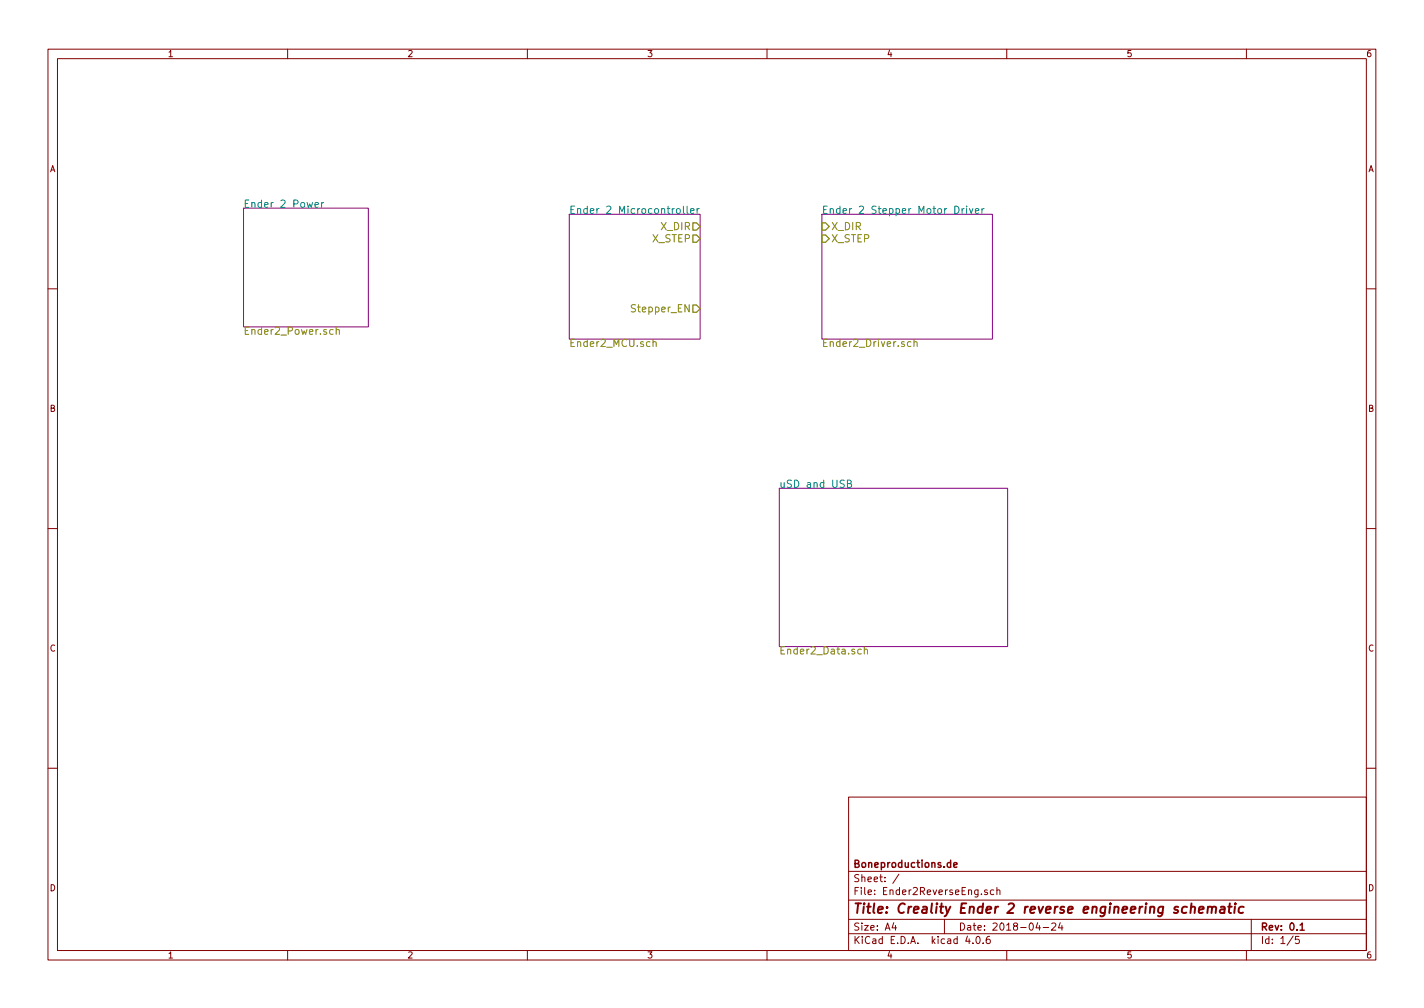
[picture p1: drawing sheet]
<svg xmlns="http://www.w3.org/2000/svg" width="297mm" height="210mm" viewBox="0 0 297 210" stroke-linecap="round" stroke-linejoin="round" font-family="sans-serif">
<g fill="none" stroke="#840000" stroke-width=".21">
<path d="M10 10.3h277v189.9h-277zM12 12.2h273v186.1h-273zM60 10.3v1.9M110 10.3v1.9M160 10.3v1.9M210 10.3v1.9M260 10.3v1.9M10 60.2h2M285 60.2h2M10 110.3h2M285 110.3h2M10 160.2h2"/>
<path d="M177 166.3h108v32h-108zM285 160.2h2M60 198.3v1.9M110 198.3v1.9M160 198.3v1.9M177 194.8h108M177 191.8h108M177 187.8h108M177 181.8h108M186.4 192.5l-.3 1h.9M186.8 193v1M187.5 182.3l-1.3 2"/>
<path d="M197 191.8v3M201.8 195.2l-.4 1.1h1M202.9 196.7v.1M203.8 195.4l.1-.1a.8 .8 0 0 1 .6 .8 .8 .8 0 0 1-.6 .7 .97 .97 0 0 1-.1-1.4zM205.1 196.7v.1M205.9 185.7l-.3-.1-.2 .2v.2l.5 .2v.3h-.5M206.4 195.3l-.4 .1a1.11 1.11 0 0 0-.1 1.3l.4 .1 .2-.1 .1-.5-.3-.3-.4 .1-.2 .2M207.3 185.7l-.4-.1-.3 .3 .1 .6 .2 .1 .4-.1M207.9 185.7l.3-.1 .3 .1 .1 .9M207.9 185.1v1.5M210 198.3v1.9M216.5 192.5l-.4 1h.9"/>
<path d="M217.6 193.5h1.1M219.4 192.7l.6-.2 .2 .5-.9 1h.9M221.2 192.5l-.4 1h.9M221.5 193v1M260 198.3v1.9M261 191.8v6.5M269.7 195.2l-1.2 2M271 195.3h-.7l-.1 .7h.7l.1 .2v.5l-.2 .1-.6-.1"/>
</g>
<path d="M198.9 180.4l.7-.1v-.3l-.4-.1-.3 .2 .1 .7h.6M271.2 193l.4-.5v1.5M271.2 194h.9" fill="none" stroke="#840000" stroke-width=".3"/>
<path d="M250.1 189.8l1-.2-.1-.4-.6-.1-.3 .3v.9h.8M252 189.3l.3-.2 .5 .1-.1 1.2M252 189.1l-.2 1.3M252.8 189.4a.52 .52 0 0 1 .8-.2v1.2M254.7 189.2h.7v1.2M255.5 189.6l-.7 .1a.4 .4 0 0 0-.4 .3 .4 .4 0 0 0 .3 .4l.7-.1M256.2 189.1h.7M256.5 188.4l-.2 1.8 .1 .1 .4 .1M257.6 189.1l-.1 1.3M257.7 188.4v.2l.1-.1-.1-.1v.2M259.4 189.2l-.2-.1a.67 .67 0 0 0-.8 .4v.8l.3 .1 .6-.1" fill="none" stroke="#840000" stroke-width=".41"/>
<path d="M50.8 43.4h26v24.8h-26zM118.7 44.7h27.3v26h-27.3zM171.4 44.7h35.6v26h-35.6zM162.6 101.8h47.6v33.1h-47.6z" fill="none" stroke="#840084" stroke-width=".21"/>
<g fill="none" stroke="#008484" stroke-width=".21">
<path d="M65.7 42.7l.7-.1v-.3l-.5-.1-.2 .3 .1 .7h.6M67.1 42.2v1.1M67.5 42.2l-.4 .3M141.2 43.6l.4-.1 .3 .3v.4l-.3 .3-.4-.1-.1-.2zM142.5 43v1.3l.3 .2M143.3 43v1.3l.3 .2M144 44l.8-.1-.1-.3-.4-.1-.3 .2 .1 .7h.6M145.4 43.5v1M145.8 43.5l-.4 .3M199.2 43a.77 .77 0 0 1 .9 .8 .77 .77 0 0 1-.9 .7zM200.7 43.5v1M201.1 43.5l-.4 .3"/>
<path d="M201.6 43v.1M201.6 43.5v1M202.2 43.5l.4 1 .3-1M203.5 44l.7-.1-.1-.3-.4-.1-.2 .2v.7h.6M204.8 43.5v1M205.3 43.5l-.5 .3M176.8 100.9l.6-.1 .2-.2-.1-.3-.7-.2v1.6h.5l.3-.3v-.2l-.3-.3"/>
</g>
<path d="M69.5 68.8l-.4-.1-.3 .3 .1 .7h.6M70.1 68.9l.1-.1a.36 .36 0 0 1 .6 .2v.7M70.1 68.2v1.5M136.2 71.4l.1-.1a.36 .36 0 0 1 .6 .2v.8M136.2 70.8v1.5M190 71.3h-.4l-.3 .3 .1 .6h.6M190.7 71.4v-.1a.36 .36 0 0 1 .6 .2v.8M190.7 70.8v1.5M179.7 135.5l-.5-.1-.3 .3 .2 .6h.6M180.3 135.6l.1-.1a.36 .36 0 0 1 .5 .1v.8M180.3 134.9v1.5" fill="none" stroke="#848400" stroke-width=".21"/>
<path d="M144.5 46.5h.8l.7 .7-.7 .8h-.8zM144.5 49h.8l.7 .8-.7 .7h-.8zM171.4 46.5h.8l.8 .7-.8 .8h-.8zM171.4 49h.8l.8 .8-.8 .7h-.8zM144.5 63.6h.8l.7 .8-.7 .7h-.8z" fill="none" stroke="#848400" stroke-width=".25"/>
<text font-size="2.8" fill="#840000" x="178" y="190.5">Title: Creality Ender 2 reverse engineering schematic</text>
<g font-size="2.1" fill="#008484">
<text x="50.8" y="43.3">Ender 2 Power</text>
<text x="118.7" y="44.6">Ender 2 Microcontroller</text>
<text x="171.4" y="44.6">Ender 2 Stepper Motor Driver</text>
<text x="162.6" y="101.7">uSD and USB</text>
</g>
<g font-size="2.1" fill="#848400">
<text x="136" y="50.5">X_STEP</text>
<text x="137.9" y="48">X_DIR</text>
<text x="173.4" y="48">X_DIR</text>
<text x="173.4" y="50.5">X_STEP</text>
<text x="132.1" y="65.1">Stepper_EN</text>
<text x="50.8" y="69.8">Ender2_Power.sch</text>
<text x="118.7" y="72.4">Ender2_MCU.sch</text>
<text x="171.4" y="72.4">Ender2_Driver.sch</text>
<text x="162.6" y="136.5">Ender2_Data.sch</text>
</g>
<g font-size="2.1" fill="#840000">
<text x="178" y="184">Sheet: /</text>
<text x="178" y="181">Boneproductions.de</text>
<text x="178" y="186.7">File: Ender2ReverseEng.sch</text>
<text x="178" y="196.9">KiCad E.D.A. kicad 4.0.6</text>
<text x="178" y="194.1">Size: A4</text>
<text x="200" y="194.1">Date: 2018-04-24</text>
<text x="263" y="194.1">Rev: 0.1</text>
<text x="263" y="196.9">Id: 1/5</text>
</g>
<g font-size="1.8" fill="#840000">
<text x="35" y="11.9">1</text>
<text x="85" y="11.9">2</text>
<text x="135" y="11.9">3</text>
<text x="185" y="11.9">4</text>
<text x="235" y="11.9">5</text>
<text x="285" y="11.9">6</text>
<text x="10.4" y="35.9">A</text>
<text x="285.4" y="35.9">A</text>
<text x="10.4" y="85.9">B</text>
<text x="285.4" y="85.9">B</text>
<text x="10.4" y="135.9">C</text>
<text x="285.4" y="135.9">C</text>
<text x="10.4" y="185.9">D</text>
<text x="285.4" y="185.9">D</text>
<text x="35" y="199.9">1</text>
<text x="85" y="199.9">2</text>
<text x="135" y="199.9">3</text>
<text x="185" y="199.9">4</text>
<text x="235" y="199.9">5</text>
<text x="285" y="199.9">6</text>
</g>
</svg>
